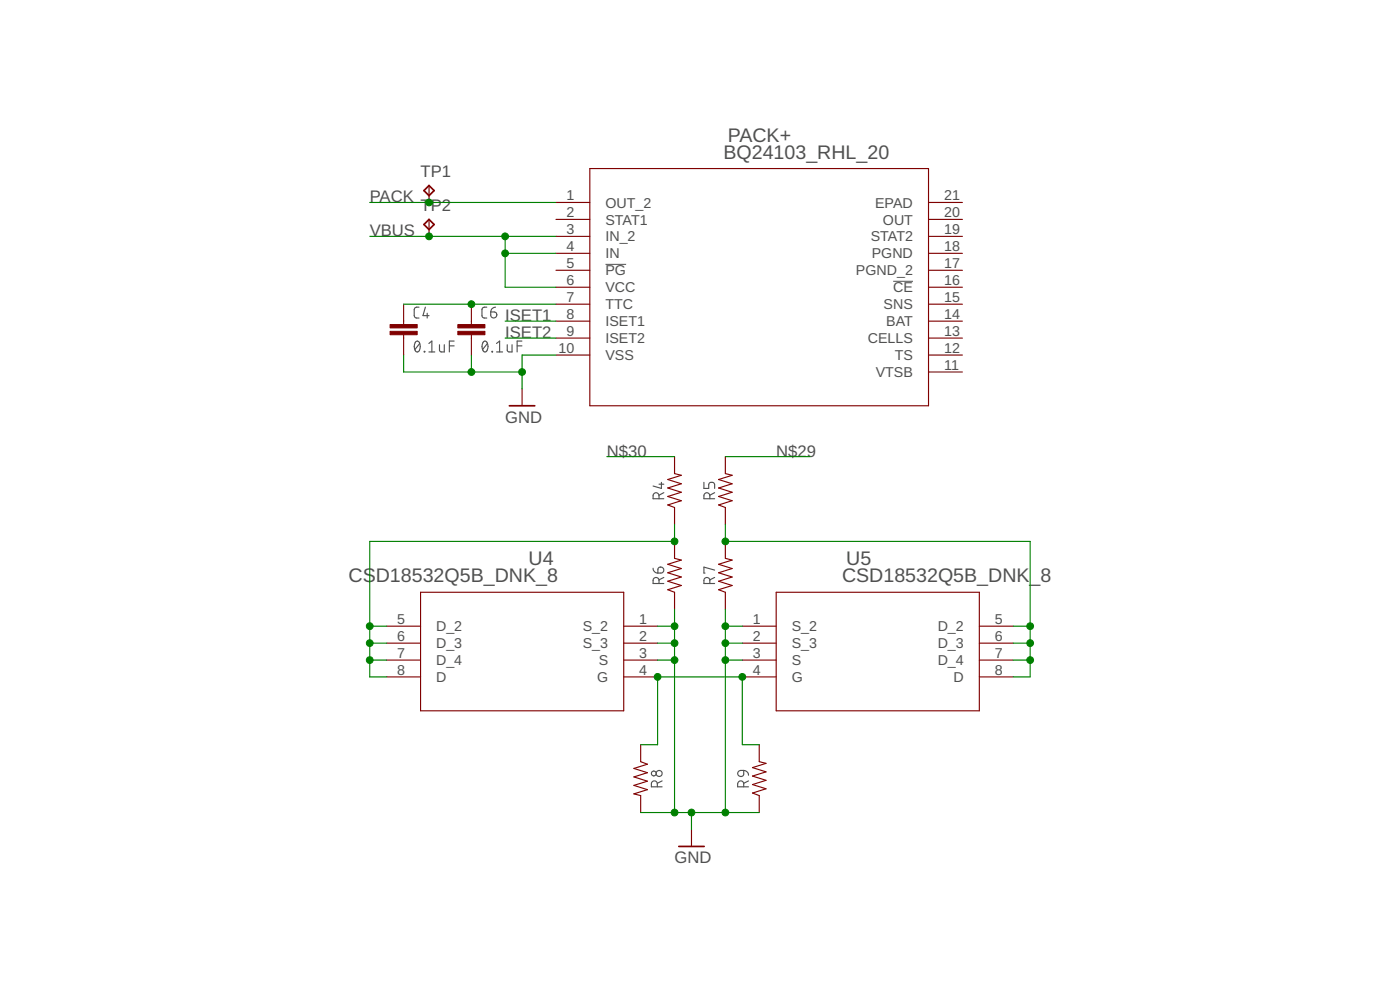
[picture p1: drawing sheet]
<svg xmlns="http://www.w3.org/2000/svg" width="210mm" height="148mm" viewBox="0 0 210 148" stroke-linecap="round" stroke-linejoin="round" font-family="sans-serif">
<g fill="none" stroke="#505050" stroke-width=".17">
<path d="M62.3 51.2l.3-.1a.97 .97 0 0 1 0 1.6l-.3-.2a1.26 1.26 0 0 1 0-1.3zM62.8 46l-.5 .1-.2 .3v1l.2 .2h.5M62.9 51.5l-.7 .9M63.6 52.6l.1 .1zM63.8 46l-.4 1.3h.9M64.1 46.9v.7M64.3 52.7h.9M64.3 51.5l.4-.4v1.6M65.9 51.6v1l.3 .1h.4v-1.1M67.4 51.8h.7M68.1 51.1h-.7v1.6M72.5 51.2l.4-.1a1.12 1.12 0 0 1 0 1.6 .32 .32 0 0 1-.5-.2 1.26 1.26 0 0 1 .1-1.3z"/>
<path d="M73 46l-.5 .1-.2 .3v1l.2 .2h.5M73.1 51.5l-.8 .9M73.6 46.7h.5a.45 .45 0 0 1 .4 .5 .45 .45 0 0 1-.5 .4 .45 .45 0 0 1-.4-.4zM73.8 52.6l.1 .1zM74.3 46a.74 .74 0 0 0-.7 .7M74.4 52.7h1M74.4 51.5l.5-.4v1.6M76.1 51.6v1l.2 .1h.5v-1.1M77.5 51.8h.8M78.3 51.1h-.8v1.6M98.8 74.7v-.4a.44 .44 0 0 0-.4-.5 .44 .44 0 0 0-.5 .5v.4h1.6M98.8 72.5h.7"/>
<path d="M99.2 72.3v.9l-1.3-.4M99.5 73.8l-.7 .4M105.5 72.3v.9h.8v-.6a.45 .45 0 0 1 .4-.3 .45 .45 0 0 1 .4 .3v.6M106.4 74.7v-.4a.44 .44 0 0 0-.4-.5 .44 .44 0 0 0-.5 .5v.4h1.6M107.1 73.8l-.7 .4M97.9 85.1a.7 .7 0 0 0 .7 .8M98.7 85.1a.46 .46 0 0 1 .8 .1 .46 .46 0 0 1-.4 .7h-.5zM98.8 87.4v-.4a.44 .44 0 0 0-.4-.5 .44 .44 0 0 0-.5 .5v.4h1.6M99.5 86.5l-.7 .4M106.4 87.4v-.4a.44 .44 0 0 0-.4-.5 .44 .44 0 0 0-.5 .5v.4h1.6M107.1 85.4l-1.6-.4v.9h.2M107.1 86.5l-.7 .4"/>
<path d="M98.6 117.9v-.5a.44 .44 0 0 0-.5-.4 .44 .44 0 0 0-.4 .4v.5h1.6M99.3 117l-.7 .3M110.7 115.5l.8-.1v.6a.46 .46 0 0 1-.7 .3 .46 .46 0 0 1-.1-.8zM111.5 117.9v-.5a.46 .46 0 0 0-.4-.4 .46 .46 0 0 0-.5 .4v.5h1.6M111.5 115.4a.74 .74 0 0 1 .7 .7M112.2 117l-.7 .3"/>
<circle cx="98" cy="115.9" r=".37"/>
<circle cx="98.8" cy="115.9" r=".46"/>
</g>
<path d="M90.8 39.6h3.1M133.9 42.1h3" fill="none" stroke="#505050" stroke-width=".15"/>
<g fill="none" stroke="#800000" stroke-width=".17">
<path d="M64.3 27.8v2.5M64.3 32.9v2.5M83.4 30.3h5M83.4 32.9h5M83.4 35.4h5M83.4 38h5M88.4 25.3h50.8v35.5h-50.8zM139.2 30.3h5.1M139.2 32.9h5.1M139.2 35.4h5.1M139.2 38h5.1M60.5 45.6v3"/>
<path d="M60.5 50.1v3.1M70.7 45.6v3M70.7 50.1v3.1M78.3 58.3v2.5M83.4 40.5h5M83.4 43h5M83.4 45.6h5M83.4 48.1h5M83.4 50.7h5M83.4 53.2h5M139.2 40.5h5.1M139.2 43h5.1"/>
<path d="M139.2 45.6h5.1M139.2 48.1h5.1M139.2 50.7h5.1M139.2 53.2h5.1M139.2 55.7h5.1M101.1 68.4v2.6l1.1 .2-2.1 .6 2.1 .7-2.1 .6 2.1 .6-2.1 .7 2.1 .6-2.1 .6 1 .4v2.6M108.8 68.4v2.6l1 .2-2.1 .6 2.1 .7-2.1 .6 2.1 .6-2.1 .7 2.1 .6-2.1 .6 1.1 .4v2.6M58 93.8h5.1M58 96.4h5.1M58 98.9h5.1M63.1 88.7h30.4v17.8h-30.4zM93.5 93.8h5.1"/>
<path d="M93.5 96.4h5.1M93.5 98.9h5.1M101.1 81.1v2.6l1.1 .2-2.1 .6 2.1 .7-2.1 .6 2.1 .6-2.1 .7 2.1 .6-2.1 .6 1 .4v2.6M108.8 81.1v2.6l1 .2-2.1 .6 2.1 .7-2.1 .6 2.1 .6-2.1 .7 2.1 .6-2.1 .6 1.1 .4v2.6M111.3 93.8h5.1M111.3 96.4h5.1M111.3 98.9h5.1M116.4 88.7h30.4v17.8h-30.4zM146.8 93.8h5.1M146.8 96.4h5.1M146.8 98.9h5.1M58 101.4h5.1"/>
<path d="M93.5 101.4h5.1M96.1 111.6v2.5l1 .4-2.1 .6 2.1 .7-2.1 .6 2.1 .6-2.1 .7 2.1 .6-2.1 .6 1.1 .3v2.5M111.3 101.4h5.1M113.8 111.6v2.5l1.1 .3-2.1 .6 2.1 .6-2.1 .7 2.1 .6-2.1 .6 2.1 .7-2.1 .6 1 .4v2.5M146.8 101.4h5.1M103.7 124.3v2.5"/>
</g>
<path d="M63.6 28.6l.7-.8 .8 .8-.8 .7zM63.6 33.6l.7-.7 .8 .7-.8 .8zM76.4 60.8h3.8M101.8 126.8h3.8" fill="none" stroke="#800000" stroke-width=".25"/>
<g fill="#800000" stroke="#800000" stroke-width=".15">
<path d="M58.5 49.6h4v.5h-4z"/>
<path d="M58.5 48.6h4v.5h-4z"/>
<path d="M68.6 49.6h4.1v.5h-4.1z"/>
<path d="M68.6 48.6h4.1v.5h-4.1z"/>
</g>
<g fill="none" stroke="#008000" stroke-width=".17">
<path d="M55.4 35.4h28M55.4 30.3h28M75.7 38h7.7M75.7 35.4v7.6h7.7M60.5 45.6h22.9M60.5 53.2v2.5h17.8M70.7 53.2v2.5M75.7 48.1h7.7M75.7 50.7h7.7M83.4 53.2h-5.1v5.1M91 68.4h10.1M101.1 78.6v2.5h-45.7v20.3h2.6"/>
<path d="M108.8 78.6v2.5h45.7v20.3h-2.6M108.8 68.4h12.7M55.4 93.8h2.6M55.4 96.4h2.6M55.4 98.9h2.6M98.6 93.8h2.5M98.6 96.4h2.5M98.6 98.9h2.5M101.1 91.3v30.4M108.8 91.3v30.4M108.8 93.8h2.5M108.8 96.4h2.5"/>
<path d="M108.8 98.9h2.5M151.9 93.8h2.6M151.9 96.4h2.6M151.9 98.9h2.6M96.1 111.6h2.5v-10.2h12.7v10.2h2.5M96.1 121.7h17.7M103.7 121.7v2.6"/>
</g>
<g fill="#008000" stroke="#008000" stroke-width=".15">
<circle cx="75.7" cy="35.4" r=".51"/>
<circle cx="75.7" cy="38" r=".51"/>
<circle cx="64.3" cy="35.4" r=".51"/>
<circle cx="70.7" cy="45.6" r=".51"/>
<circle cx="70.7" cy="55.7" r=".51"/>
<circle cx="78.3" cy="55.7" r=".51"/>
<circle cx="101.1" cy="121.7" r=".51"/>
<circle cx="108.8" cy="121.7" r=".51"/>
<circle cx="103.7" cy="121.7" r=".51"/>
<circle cx="108.8" cy="93.8" r=".51"/>
<circle cx="108.8" cy="96.4" r=".51"/>
<circle cx="108.8" cy="98.9" r=".51"/>
<circle cx="101.1" cy="93.8" r=".51"/>
<circle cx="101.1" cy="96.4" r=".51"/>
<circle cx="101.1" cy="98.9" r=".51"/>
<circle cx="64.3" cy="30.3" r=".51"/>
<circle cx="101.1" cy="81.1" r=".51"/>
<circle cx="55.4" cy="98.9" r=".51"/>
<circle cx="55.4" cy="96.4" r=".51"/>
<circle cx="55.4" cy="93.8" r=".51"/>
<circle cx="98.6" cy="101.4" r=".51"/>
<circle cx="111.3" cy="101.4" r=".51"/>
<circle cx="154.5" cy="98.9" r=".51"/>
<circle cx="154.5" cy="96.4" r=".51"/>
<circle cx="154.5" cy="93.8" r=".51"/>
<circle cx="108.8" cy="81.1" r=".51"/>
</g>
<g font-size="2.9" fill="#505050">
<text x="108.5" y="23.8">BQ24103_RHL_20</text>
<text x="109.1" y="21.2">PACK+</text>
<text x="52.3" y="87.2">CSD18532Q5B_DNK_8</text>
<text x="79.2" y="84.7">U4</text>
<text x="126.2" y="87.2">CSD18532Q5B_DNK_8</text>
<text x="126.9" y="84.7">U5</text>
</g>
<g font-size="2.5" fill="#505050">
<text x="63" y="26.5">TP1</text>
<text x="55.4" y="35.4">VBUS</text>
<text x="55.4" y="30.3">PACK</text>
<text x="63" y="31.6">TP2</text>
<text x="75.7" y="48.1">ISET1</text>
<text x="75.7" y="50.6">ISET2</text>
<text x="75.7" y="63.3">GND</text>
<text x="91" y="68.4">N$30</text>
<text x="116.4" y="68.4">N$29</text>
<text x="101.1" y="129.3">GND</text>
</g>
<g font-size="2.1" fill="#505050">
<text x="84.9" y="30">1</text>
<text x="141.6" y="30">21</text>
<text x="84.9" y="32.5">2</text>
<text x="84.9" y="35.1">3</text>
<text x="90.8" y="31.1">OUT_2</text>
<text x="90.8" y="33.6">STAT1</text>
<text x="131.2" y="31.1">EPAD</text>
<text x="132.4" y="33.6">OUT</text>
<text x="141.6" y="35.1">19</text>
<text x="141.6" y="32.5">20</text>
<text x="84.9" y="37.6">4</text>
<text x="84.9" y="40.1">5</text>
<text x="90.8" y="36.2">IN_2</text>
<text x="90.8" y="38.7">IN</text>
<text x="90.8" y="41.3">PG</text>
<text x="128.3" y="41.3">PGND_2</text>
<text x="130.6" y="36.2">STAT2</text>
<text x="130.7" y="38.7">PGND</text>
<text x="141.6" y="40.1">17</text>
<text x="141.6" y="37.6">18</text>
<text x="84.9" y="42.7">6</text>
<text x="84.9" y="45.2">7</text>
<text x="84.9" y="47.7">8</text>
<text x="90.8" y="43.8">VCC</text>
<text x="90.8" y="46.3">TTC</text>
<text x="132.5" y="46.3">SNS</text>
<text x="133.9" y="43.8">CE</text>
<text x="141.6" y="47.7">14</text>
<text x="141.6" y="45.2">15</text>
<text x="141.6" y="42.7">16</text>
<text x="83.7" y="52.8">10</text>
<text x="84.9" y="50.3">9</text>
<text x="90.8" y="48.9">ISET1</text>
<text x="90.8" y="51.4">ISET2</text>
<text x="90.8" y="53.9">VSS</text>
<text x="130.1" y="51.4">CELLS</text>
<text x="132.9" y="48.9">BAT</text>
<text x="134.2" y="53.9">TS</text>
<text x="141.6" y="52.8">12</text>
<text x="141.6" y="50.3">13</text>
<text x="131.3" y="56.5">VTSB</text>
<text x="141.6" y="55.4">11</text>
<text x="59.5" y="93.4">5</text>
<text x="59.5" y="96">6</text>
<text x="65.4" y="94.6">D_2</text>
<text x="87.4" y="94.6">S_2</text>
<text x="95.9" y="93.4">1</text>
<text x="95.9" y="96">2</text>
<text x="112.8" y="93.4">1</text>
<text x="112.8" y="96">2</text>
<text x="118.7" y="94.6">S_2</text>
<text x="140.6" y="94.6">D_2</text>
<text x="149.2" y="93.4">5</text>
<text x="149.2" y="96">6</text>
<text x="59.5" y="98.5">7</text>
<text x="59.5" y="101.1">8</text>
<text x="65.4" y="97.1">D_3</text>
<text x="65.4" y="99.6">D_4</text>
<text x="87.4" y="97.1">S_3</text>
<text x="89.8" y="99.6">S</text>
<text x="95.9" y="98.5">3</text>
<text x="95.9" y="101.1">4</text>
<text x="112.8" y="98.5">3</text>
<text x="112.8" y="101.1">4</text>
<text x="118.7" y="97.1">S_3</text>
<text x="118.7" y="99.6">S</text>
<text x="140.6" y="97.1">D_3</text>
<text x="140.6" y="99.6">D_4</text>
<text x="149.2" y="98.5">7</text>
<text x="149.2" y="101.1">8</text>
<text x="65.4" y="102.2">D</text>
<text x="89.5" y="102.2">G</text>
<text x="118.7" y="102.2">G</text>
<text x="143" y="102.2">D</text>
</g>
</svg>
